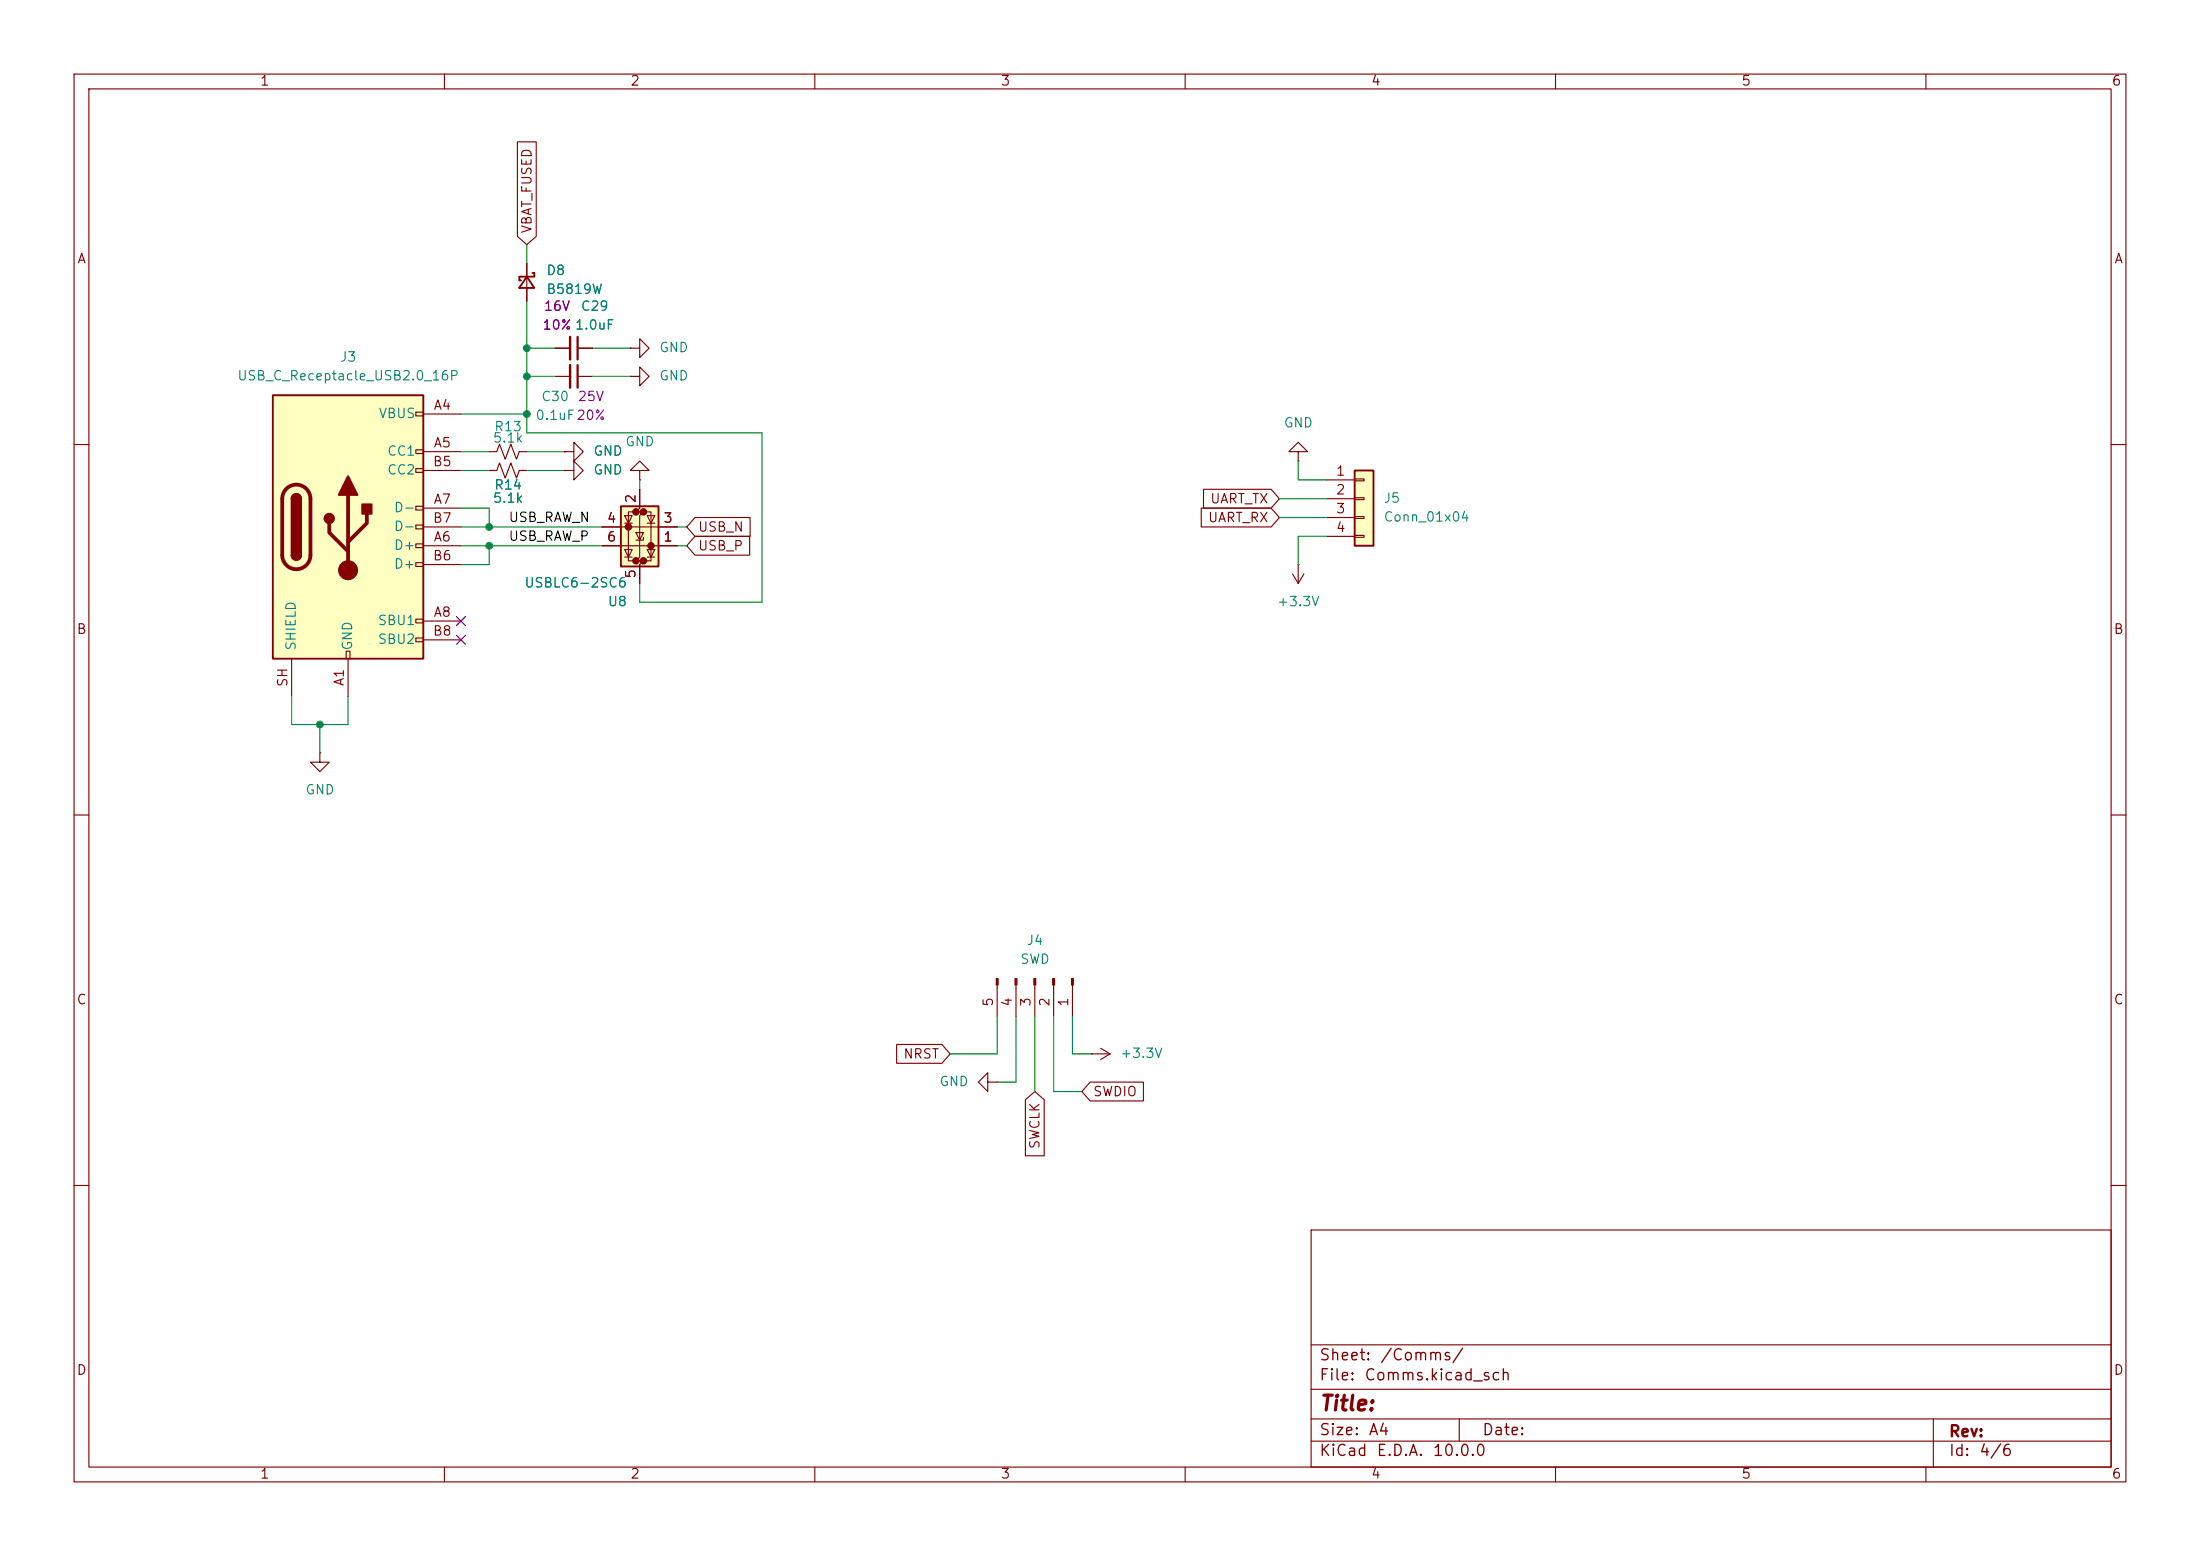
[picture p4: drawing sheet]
<svg xmlns="http://www.w3.org/2000/svg" width="297mm" height="210mm" viewBox="0 0 297 210" stroke-linecap="round" stroke-linejoin="round" font-family="sans-serif">
<g fill="none" stroke="#840000" stroke-width=".15">
<path d="M10 10h277v190h-277zM12 12h273v186h-273zM60 10v2M110 10v2M160 10v2M210 10v2M260 10v2M71.1 35.6v5M74.9 50.8h2.1M78 50.8h2M85.1 47h1.3v-1.3l1.2 1.3-1.2 1.3v-1.3M85.1 47h.1"/>
<path d="M85.1 50.8h1.3v-1.3l1.2 1.3-1.2 1.3v-1.3M85.1 50.8h.1M10 60h2M66 63.5h1.1l.3-1 .8 2 .8-2 .7 2 .4-1h1M66 61h1.1l.3-1.1 .8 2.1 .8-2.1 .7 2.1 .4-1h1M76.2 63.5h1.3v-1.3l1.2 1.3-1.2 1.3v-1.3M76.2 63.5h.1M285 60h2M10 110h2M285 110h2M133.3 146.1v-1.3l-1.2 1.3 1.2 1.2v-1.2h1.3M134.6 146.1h.1"/>
<path d="M10 160h2M177 166h108v32h-108zM285 160h2M60 198v2M110 198v2M160 198v2M177 194.5h108M177 191.5h108M177 187.5h108M177 181.5h108M197 191.5v3M210 198v2"/>
<path d="M260 198v2M261 191.5v6.5"/>
</g>
<path d="M78 49.3v3" fill="none" stroke="#840000" stroke-width=".3"/>
<path d="M77 49.3v3" fill="none" stroke="#840000" stroke-width=".33"/>
<path d="M71.1 37.3l1 1.6h-2zM71.9 36.8h.2v.5h-2v.5h.3" fill="none" stroke="#840000" stroke-width=".25"/>
<path d="M83.8 68.3h5.1v8.2h-5.1z" fill="#ffffc2"/>
<g fill="#840000" stroke="#840000" stroke-width=".51">
<circle cx="87.9" cy="73.7" r=".25"/>
<circle cx="86.9" cy="75.7" r=".25"/>
<circle cx="86.9" cy="69.1" r=".25"/>
<circle cx="85.9" cy="75.7" r=".25"/>
<circle cx="85.9" cy="69.1" r=".25"/>
<circle cx="84.8" cy="71.1" r=".25"/>
</g>
<g fill="none" stroke="#840000" stroke-width=".15">
<path d="M74.9 47h2.1M78 47h2M76.2 61h1.3v-1.3l1.2 1.3-1.2 1.2v-1.2M76.2 61h.1M81.3 73.7h10.1M81.3 71.1h10.1M84.3 74.2h1l-.5 1zM84.3 69.6h1l-.5 1zM84.3 70.6h1M84.3 75.2h1M85.9 71.9h1l-.5 1zM85.9 69.1h-1.1v6.6h1.1"/>
<path d="M86.4 66v2.6l-.5 .5h1l-.5 .5v5.6l-.5 .5h1l-.5 .5v2.5M86.4 63.5h1.2l-1.2-1.3-1.3 1.3h1.3v1.3M86.4 64.8h.1M86.9 72.5v.4h-1M86.9 69.1h1v6.6h-1M87.4 74.2h1l-.5 1zM87.4 69.6h1l-.5 1zM87.4 70.6h1M87.4 75.2h1M174.5 77.5l.8 1.2M175.3 76.2h.1M175.3 61h1.2l-1.2-1.3-1.3 1.3h1.3v1.2"/>
<path d="M175.3 62.2h.1M175.3 76.2v2.5M176 77.5l-.7 1.2M43.2 101.6v1.3h1.2l-1.2 1.2-1.3-1.2h1.3M43.2 101.6h.1M134.6 132.9v4.3M137.2 132.9v4.3M139.7 132.9v4.3M142.2 132.9v4.3M144.8 132.9v4.3M147.3 142.2h.1M147.3 142.2h2.6"/>
<path d="M148.6 141.5l1.3 .7M149.9 142.2l-1.3 .8"/>
</g>
<path d="M83.8 68.3h5.1v8.2h-5.1z" fill="none" stroke="#840000" stroke-width=".25"/>
<g fill="#840000" stroke="#840000" stroke-width=".15">
<path d="M144.7 132.1h.2v.8h-.2z"/>
<path d="M142.1 132.1h.3v.8h-.3z"/>
<path d="M139.6 132.1h.2v.8h-.2z"/>
<path d="M137 132.1h.3v.8h-.3z"/>
<path d="M134.5 132.1h.2v.8h-.2z"/>
</g>
<path d="M78 45.5v3" fill="none" stroke="#840000" stroke-width=".3"/>
<path d="M77 45.5v3" fill="none" stroke="#840000" stroke-width=".33"/>
<path d="M182.9 63.5h2.5v10.2h-2.5z" fill="#ffffc2"/>
<path d="M182.9 63.5h2.5v10.2h-2.5z" fill="none" stroke="#840000" stroke-width=".25"/>
<path d="M179.1 64.8h3.8M179.1 67.3h3.8M179.1 69.9h3.8M179.1 72.4h3.8M182.9 64.6h1.2v.3h-1.2zM182.9 67.2h1.2v.2h-1.2zM182.9 69.7h1.2v.3h-1.2zM182.9 72.3h1.2v.2h-1.2z" fill="none" stroke="#840000" stroke-width=".15"/>
<path d="M36.8 53.3h20.3v35.6h-20.3z" fill="#ffffc2"/>
<g fill="none" stroke="#840000" stroke-width=".15">
<path d="M69.8 19.1h2.6v12.8l-1.3 1.1-1.3-1.1zM71.1 35.6v1.7M71.1 38.9v1.7M56.1 55.6h1v.5h-1zM57.1 55.9h5.1M74.9 47h2.1M78 47h2M56.1 60.7h1v.5h-1zM56.1 63.2h1v.6h-1zM56.1 68.3h1v.5h-1zM56.1 70.9h1v.5h-1zM56.1 73.4h1v.5h-1z"/>
<path d="M56.1 75.9h1v.6h-1zM57.1 61h5.1M57.1 73.7h5.1M57.1 68.6h5.1M57.1 63.5h5.1M57.1 76.2h5.1M57.1 71.1h5.1M66 63.5h1.1M70.1 63.5h1M76.2 63.5h.1M76.2 61h.1M81.3 73.7h2.5"/>
<path d="M81.3 71.1h2.5M86.4 66v2.6M86.4 76.2v2.5M88.9 73.7h2.5M88.9 71.1h2.5M93.8 69.8h7.5v2.6h-7.5l-1.1-1.3zM93.8 72.4h7.4v2.5h-7.4l-1.1-1.2zM162.2 68.6h9.4l1.1 1.3-1.1 1.2h-9.4zM162.5 66h9.1l1.1 1.3-1.1 1.3h-9.1zM39.4 88.9v5.1M46.7 87.9h.5v1h-.5zM47 88.9v5.1"/>
<path d="M56.1 83.6h1v.5h-1zM56.1 86.1h1v.5h-1zM57.1 83.8h5.1M57.1 86.4h5.1M121 141h6.2l1.1 1.2-1.1 1.3h-6.2zM138.4 148.4l1.3-1.1 1.3 1.1v7.6h-2.6zM147.2 146h7.2v2.6h-7.2l-1.2-1.3z"/>
</g>
<path d="M36.8 53.3h20.3v35.6h-20.3zM39.4 67.3a.64 .64 0 0 1 .6-.6 .64 .64 0 0 1 .6 .6M39.4 74.9a.64 .64 0 0 0 .6 .7 .64 .64 0 0 0 .6-.7" fill="none" stroke="#840000" stroke-width=".25"/>
<path d="M38.7 66a1.9 1.9 0 0 1 2-.4 1.9 1.9 0 0 1 1.2 1.7v7.6a1.91 1.91 0 0 1-1.9 1.9 1.91 1.91 0 0 1-1.9-1.9v-7.6a1.9 1.9 0 0 1 .6-1.3zM44.4 70.6v1.3l2.6 2.5M47 66.8v10.2M49.5 69.3v1.3l-2.5 2.6" fill="none" stroke="#840000" stroke-width=".51"/>
<g fill="#840000" stroke="#840000" stroke-width=".25">
<path d="M39.4 67.3h1.2v7.6h-1.2z"/>
<path d="M39.6 66.9a.64 .64 0 0 1 .6-.2 .64 .64 0 0 1 .4 .6h-1.2z"/>
<path d="M39.4 74.9h1.2a.64 .64 0 0 1-.6 .7 .64 .64 0 0 1-.6-.7z"/>
<path d="M47 64.3l1.3 2.5h-2.6z"/>
<path d="M48.9 68.1h1.3v1.2h-1.3z"/>
<circle cx="44.4" cy="70" r=".63"/>
</g>
<circle cx="47" cy="77" r="1.27" fill="#840000" stroke="#840000" stroke-width=".15"/>
<g fill="none" stroke="#008400" stroke-width=".15">
<path d="M71.1 33v2.6M62.2 55.9h8.9M71.1 40.6v17.8h31.8v22.9h-16.5v-2.6M71.1 50.8h3.8M71.1 47h3.8M80 50.8h5.1M80 47h5.1M62.2 61h3.8M62.2 63.5h3.8M62.2 68.6h3.8v2.5M62.2 73.7h19.1M62.2 71.1h19.1"/>
<path d="M66 73.7v2.5h-3.8M71.1 61h5.1M71.1 63.5h5.1M86.4 64.8v1.2M91.4 73.7h1.3M91.4 71.1h1.3M172.7 69.9h6.4M172.7 67.3h6.4M175.3 62.2v2.6h3.8M179.1 72.4h-3.8v3.8M39.4 94v3.8h7.6v-3.8M43.2 97.8v3.8"/>
<path d="M134.6 137.2v5h-6.3M137.2 137.2v8.9h-2.6M139.7 137.2v10.1M142.2 137.2v10.1h3.8M144.8 137.2v5h2.5"/>
</g>
<path d="M61.6 83.2l1.2 1.2M61.6 85.8l1.2 1.2M62.8 83.2l-1.2 1.2M62.8 85.8l-1.2 1.2" fill="none" stroke="#000084" stroke-width=".15"/>
<g fill="#008400" stroke="#008400" stroke-width=".14">
<circle cx="71.1" cy="55.9" r=".46"/>
<circle cx="66" cy="73.7" r=".46"/>
<circle cx="71.1" cy="50.8" r=".46"/>
<circle cx="66" cy="71.1" r=".46"/>
<circle cx="71.1" cy="47" r=".46"/>
<circle cx="43.2" cy="97.8" r=".46"/>
</g>
<text font-size="2" fill="#840000" x="178" y="190.9">Title:</text>
<g font-size="1.5" fill="#840000">
<text x="178" y="184">Sheet:</text>
<text x="186.2" y="184">/Comms/</text>
<text x="178" y="186.7">File:</text>
<text x="184.1" y="186.7">Comms.kicad_sch</text>
<text x="178" y="196.9">KiCad</text>
<text x="178" y="194.1">Size:</text>
<text x="184.7" y="194.1">A4</text>
<text x="185.7" y="196.9">E.D.A.</text>
<text x="193.3" y="196.9">10.0.0</text>
<text x="200" y="194.1">Date:</text>
<text x="263" y="194.3">Rev:</text>
<text x="263" y="196.9">Id:</text>
<text x="267.1" y="196.9">4/6</text>
</g>
<g font-size="1.3" fill="#840000">
<text x="35" y="11.9">1</text>
<text x="85" y="11.9">2</text>
<text x="135" y="11.9">3</text>
<text x="185" y="11.9">4</text>
<text x="235" y="11.9">5</text>
<text x="285" y="11.9">6</text>
<text x="10.3" y="35.9">A</text>
<text x="72.1" y="31.6" transform="rotate(-90 72.1 31.6)">VBAT_FUSED</text>
<text x="285.3" y="35.9">A</text>
<text x="58.4" y="55.6">A4</text>
<text x="58.3" y="63.2">B5</text>
<text x="58.4" y="60.7">A5</text>
<text x="180.3" y="64.5">1</text>
<text x="58.3" y="70.9">B7</text>
<text x="58.4" y="68.3">A7</text>
<text x="81.8" y="70.9">4</text>
<text x="86.1" y="68" transform="rotate(-90 86.1 68)">2</text>
<text x="89.5" y="70.9">3</text>
<text x="163" y="70.8">UART_RX</text>
<text x="163.3" y="68.3">UART_TX</text>
<text x="180.3" y="67.1">2</text>
<text x="180.3" y="69.6">3</text>
<text x="58.3" y="75.9">B6</text>
<text x="58.4" y="73.4">A6</text>
<text x="81.8" y="73.4">6</text>
<text x="89.5" y="73.4">1</text>
<text x="94.1" y="72.1">USB_N</text>
<text x="94.1" y="74.6">USB_P</text>
<text x="180.3" y="72.1">4</text>
<text x="58.4" y="83.6">A8</text>
<text x="86.1" y="78.2" transform="rotate(-90 86.1 78.2)">5</text>
<text x="10.3" y="85.9">B</text>
<text x="58.3" y="86.1">B8</text>
<text x="285.3" y="85.9">B</text>
<text x="39.1" y="92.8" transform="rotate(-90 39.1 92.8)">SH</text>
<text x="46.7" y="92.7" transform="rotate(-90 46.7 92.7)">A1</text>
<text x="10.3" y="135.9">C</text>
<text x="134.4" y="136" transform="rotate(-90 134.4 136)">5</text>
<text x="136.9" y="136" transform="rotate(-90 136.9 136)">4</text>
<text x="139.4" y="136" transform="rotate(-90 139.4 136)">3</text>
<text x="142" y="136" transform="rotate(-90 142 136)">2</text>
<text x="144.5" y="136" transform="rotate(-90 144.5 136)">1</text>
<text x="285.3" y="135.9">C</text>
<text x="121.9" y="143.2">NRST</text>
<text x="147.5" y="148.3">SWDIO</text>
<text x="140.7" y="155.2" transform="rotate(-90 140.7 155.2)">SWCLK</text>
<text x="10.3" y="185.9">D</text>
<text x="285.3" y="185.9">D</text>
<text x="35" y="199.9">1</text>
<text x="85" y="199.9">2</text>
<text x="135" y="199.9">3</text>
<text x="185" y="199.9">4</text>
<text x="235" y="199.9">5</text>
<text x="285" y="199.9">6</text>
</g>
<g font-size="1.3" fill="#008484">
<text x="73.7" y="37.4">D8</text>
<text x="73.7" y="40">B5819W</text>
<text x="78.3" y="42.3">C29</text>
<text x="88.9" y="47.9">GND</text>
<text x="32" y="51.7">USB_C_Receptacle_USB2.0_16P</text>
<text x="45.8" y="49.1">J3</text>
<text x="88.9" y="51.7">GND</text>
<text x="51" y="56.7">VBUS</text>
<text x="66.6" y="58.5">R13</text>
<text x="72.2" y="57">0.1uF 20%</text>
<text x="73" y="54.5">C30</text>
<text x="173.2" y="58">GND</text>
<text x="52.2" y="61.8">CC1</text>
<text x="52.2" y="64.4">CC2</text>
<text x="66.5" y="60">5.1k</text>
<text x="80" y="64.4">GND</text>
<text x="80" y="61.8">GND</text>
<text x="84.3" y="60.6">GND</text>
<text x="53.1" y="69.4">D-</text>
<text x="53.1" y="72">D-</text>
<text x="66.5" y="68.2">5.1k</text>
<text x="66.6" y="66.4">R14</text>
<text x="186.7" y="68.2">J5</text>
<text x="186.7" y="70.7">Conn_01x04</text>
<text x="53.1" y="74.5">D+</text>
<text x="53.1" y="77.1">D+</text>
<text x="70.7" y="79.6">USBLC6-2SC6</text>
<text x="82" y="82.1">U8</text>
<text x="172.3" y="82.1">+3.3V</text>
<text x="40.2" y="87.9" transform="rotate(-90 40.2 87.9)">SHIELD</text>
<text x="47.9" y="87.9" transform="rotate(-90 47.9 87.9)">GND</text>
<text x="50.9" y="84.7">SBU1</text>
<text x="50.9" y="87.2">SBU2</text>
<text x="41.1" y="107.5">GND</text>
<text x="137.6" y="130.4">SWD</text>
<text x="138.5" y="127.9">J4</text>
<text x="151.1" y="143.1">+3.3V</text>
<text x="126.7" y="146.9">GND</text>
</g>
<g font-size="1.3" fill="#840084">
<text x="73.1" y="44.8">10% 1.0uF</text>
<text x="73.3" y="42.3">16V</text>
<text x="77.9" y="54.5">25V</text>
</g>
<g font-size="1.3">
<text x="68.6" y="70.8">USB_RAW_N</text>
<text x="68.6" y="73.3">USB_RAW_P</text>
</g>
</svg>
